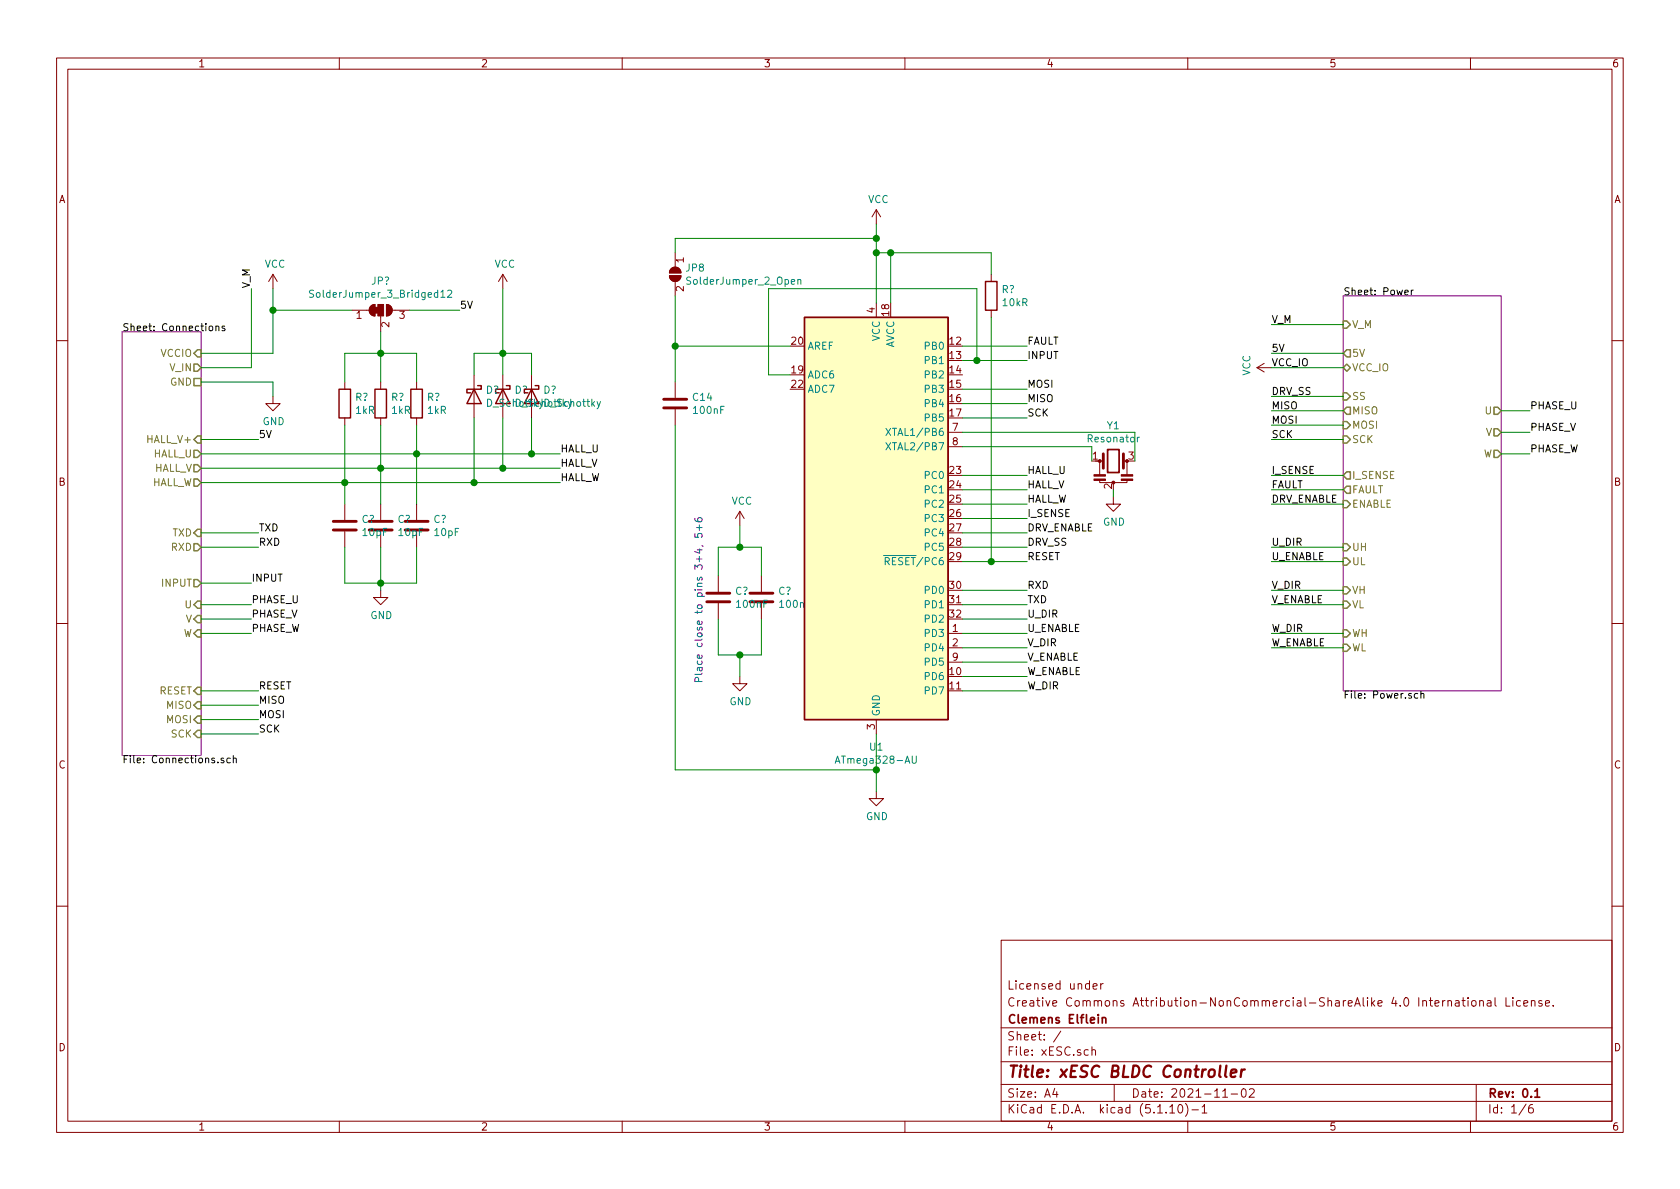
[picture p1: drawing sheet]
EESchema Schematic File Version 4
EELAYER 30 0
EELAYER END
$Descr A4 11693 8268
encoding utf-8
Sheet 1 6
Title "xESC BLDC Controller"
Date "2021-11-02"
Rev "0.1"
Comp "Clemens Elflein"
Comment1 "Creative Commons Attribution-NonCommercial-ShareAlike 4.0 International License."
Comment2 "Licensed under "
Comment3 ""
Comment4 ""
$EndDescr
$Sheet
S 850  2300 550  2950
U 618155AA
F0 "Connections" 50
F1 "Connections.sch" 50
F2 "V_IN" O R 1400 2550 50 
F3 "GND" U R 1400 2650 50 
F4 "HALL_V+" I R 1400 3050 50 
F5 "HALL_U" O R 1400 3150 50 
F6 "HALL_V" O R 1400 3250 50 
F7 "HALL_W" O R 1400 3350 50 
F8 "TXD" I R 1400 3700 50 
F9 "RXD" O R 1400 3800 50 
F10 "INPUT" O R 1400 4050 50 
F11 "U" I R 1400 4200 50 
F12 "V" I R 1400 4300 50 
F13 "W" I R 1400 4400 50 
F14 "VCCIO" I R 1400 2450 50 
F15 "RESET" I R 1400 4800 50 
F16 "MISO" I R 1400 4900 50 
F17 "MOSI" I R 1400 5000 50 
F18 "SCK" I R 1400 5100 50 
$EndSheet
$Comp
L power:GND #PWR0101
U 1 1
P 6100 5500
F 0 "#PWR0101" H 6100 5250 50  0001 C CNN
F 1 "GND" H 6105 5327 50  0000 C CNN
F 2 "" H 6100 5500 50  0001 C CNN
F 3 "" H 6100 5500 50  0001 C CNN
	1    6100 5500
	1    0    0    -1  
$EndComp
Wire Wire Line
	6100 5500 6100 5350
$Comp
L power:VCC #PWR0102
U 1 1
P 6100 1550
F 0 "#PWR0102" H 6100 1400 50  0001 C CNN
F 1 "VCC" H 6115 1723 50  0000 C CNN
F 2 "" H 6100 1550 50  0001 C CNN
F 3 "" H 6100 1550 50  0001 C CNN
	1    6100 1550
	1    0    0    -1  
$EndComp
Wire Wire Line
	6100 2100 6100 1750
Wire Wire Line
	6200 2100 6200 1750
Wire Wire Line
	6200 1750 6100 1750
Connection ~ 6100 1750
Wire Wire Line
	6100 1750 6100 1650
$Comp
L MCU_Microchip_ATmega:ATmega328-AU U1
U 1 1
P 6100 3600
F 0 "U1" H 6100 2011 50  0000 C CNN
F 1 "ATmega328-AU" H 6100 1920 50  0000 C CNN
F 2 "Package_QFP:TQFP-32_7x7mm_P0.8mm" H 6100 3600 50  0001 C CIN
F 3 "http://ww1.microchip.com/downloads/en/DeviceDoc/ATmega328_P%20AVR%20MCU%20with%20picoPower%20Technology%20Data%20Sheet%2040001984A.pdf" H 6100 3600 50  0001 C CNN
	1    6100 3600
	1    0    0    -1  
$EndComp
Wire Wire Line
	1400 2550 1750 2550
Wire Wire Line
	1750 2550 1750 2000
Wire Wire Line
	1400 2450 1900 2450
Wire Wire Line
	1900 2450 1900 2150
$Comp
L power:VCC #PWR0103
U 1 1
P 1900 2000
F 0 "#PWR0103" H 1900 1850 50  0001 C CNN
F 1 "VCC" H 1915 2173 50  0000 C CNN
F 2 "" H 1900 2000 50  0001 C CNN
F 3 "" H 1900 2000 50  0001 C CNN
	1    1900 2000
	1    0    0    -1  
$EndComp
Text Label 1750 2000 1    50   ~ 0
V_M
$Comp
L Device:C C?
U 1 1
P 4700 2800
AR Path="/6183112C/6181D81C" Ref="C?"  Part="1" 
AR Path="/6181D81C" Ref="C14"  Part="1" 
F 0 "C14" H 4815 2846 50  0000 L CNN
F 1 "100nF" H 4815 2755 50  0000 L CNN
F 2 "" H 4738 2650 50  0001 C CNN
F 3 "~" H 4700 2800 50  0001 C CNN
	1    4700 2800
	1    0    0    -1  
$EndComp
Wire Wire Line
	4700 2400 4700 2650
Wire Wire Line
	4700 2400 5500 2400
Wire Wire Line
	4700 2950 4700 5350
Wire Wire Line
	4700 5350 6100 5350
Connection ~ 6100 5350
Wire Wire Line
	6100 5350 6100 5100
Wire Wire Line
	4700 2400 4700 2050
Connection ~ 4700 2400
$Comp
L Jumper:SolderJumper_2_Open JP8
U 1 1
P 4700 1900
F 0 "JP8" V 4654 1968 50  0000 L CNN
F 1 "SolderJumper_2_Open" V 4745 1968 50  0000 L CNN
F 2 "Jumper:SolderJumper-2_P1.3mm_Open_Pad1.0x1.5mm" H 4700 1900 50  0001 C CNN
F 3 "~" H 4700 1900 50  0001 C CNN
	1    4700 1900
	0    1    1    0   
$EndComp
Wire Wire Line
	4700 1750 4700 1650
Wire Wire Line
	4700 1650 6100 1650
Connection ~ 6100 1650
Wire Wire Line
	6100 1650 6100 1550
$Comp
L Device:Resonator Y1
U 1 1
P 7750 3200
F 0 "Y1" H 7750 3448 50  0000 C CNN
F 1 "Resonator" H 7750 3357 50  0000 C CNN
F 2 "Crystal:Resonator_SMD_muRata_CSTxExxV-3Pin_3.0x1.1mm_HandSoldering" H 7725 3200 50  0001 C CNN
F 3 "~" H 7725 3200 50  0001 C CNN
	1    7750 3200
	1    0    0    -1  
$EndComp
Wire Wire Line
	6700 3100 7600 3100
Wire Wire Line
	7600 3100 7600 3200
Wire Wire Line
	6700 3000 7900 3000
Wire Wire Line
	7900 3000 7900 3200
Wire Wire Line
	7750 3400 7750 3450
$Comp
L power:GND #PWR0109
U 1 1
P 7750 3450
F 0 "#PWR0109" H 7750 3200 50  0001 C CNN
F 1 "GND" H 7755 3277 50  0000 C CNN
F 2 "" H 7750 3450 50  0001 C CNN
F 3 "" H 7750 3450 50  0001 C CNN
	1    7750 3450
	1    0    0    -1  
$EndComp
$Comp
L Device:C C?
U 1 1
P 5300 4150
AR Path="/6183112C/61829070" Ref="C?"  Part="1" 
AR Path="/61829070" Ref="C?"  Part="1" 
F 0 "C?" H 5415 4196 50  0000 L CNN
F 1 "100nF" H 5415 4105 50  0000 L CNN
F 2 "" H 5338 4000 50  0001 C CNN
F 3 "~" H 5300 4150 50  0001 C CNN
	1    5300 4150
	1    0    0    -1  
$EndComp
$Comp
L Device:C C?
U 1 1
P 5000 4150
AR Path="/6183112C/61829B27" Ref="C?"  Part="1" 
AR Path="/61829B27" Ref="C?"  Part="1" 
F 0 "C?" H 5115 4196 50  0000 L CNN
F 1 "100nF" H 5115 4105 50  0000 L CNN
F 2 "" H 5038 4000 50  0001 C CNN
F 3 "~" H 5000 4150 50  0001 C CNN
	1    5000 4150
	1    0    0    -1  
$EndComp
Wire Wire Line
	5000 4000 5000 3800
Wire Wire Line
	5000 3800 5150 3800
Wire Wire Line
	5300 3800 5300 4000
Wire Wire Line
	5000 4300 5000 4550
Wire Wire Line
	5300 4550 5300 4300
Wire Wire Line
	5150 4550 5150 4700
Wire Wire Line
	5000 4550 5150 4550
Connection ~ 5150 4550
Wire Wire Line
	5150 4550 5300 4550
Wire Wire Line
	5150 3800 5150 3650
Connection ~ 5150 3800
Wire Wire Line
	5150 3800 5300 3800
$Comp
L power:GND #PWR?
U 1 1
P 5150 4700
F 0 "#PWR?" H 5150 4450 50  0001 C CNN
F 1 "GND" H 5155 4527 50  0000 C CNN
F 2 "" H 5150 4700 50  0001 C CNN
F 3 "" H 5150 4700 50  0001 C CNN
	1    5150 4700
	1    0    0    -1  
$EndComp
$Comp
L power:VCC #PWR?
U 1 1
P 5150 3650
F 0 "#PWR?" H 5150 3500 50  0001 C CNN
F 1 "VCC" H 5165 3823 50  0000 C CNN
F 2 "" H 5150 3650 50  0001 C CNN
F 3 "" H 5150 3650 50  0001 C CNN
	1    5150 3650
	1    0    0    -1  
$EndComp
Text Notes 4900 4750 1    50   ~ 0
Place close to pins 3+4, 5+6
$Comp
L Device:R R?
U 1 1
P 6900 2050
F 0 "R?" H 6970 2096 50  0000 L CNN
F 1 "10kR" H 6970 2005 50  0000 L CNN
F 2 "Resistor_SMD:R_0805_2012Metric" V 6830 2050 50  0001 C CNN
F 3 "~" H 6900 2050 50  0001 C CNN
	1    6900 2050
	1    0    0    -1  
$EndComp
Wire Wire Line
	6200 1750 6900 1750
Wire Wire Line
	6900 1750 6900 1900
Connection ~ 6200 1750
Wire Wire Line
	6900 2200 6900 3900
Wire Wire Line
	6900 3900 6700 3900
Wire Wire Line
	6900 3900 7150 3900
Connection ~ 6900 3900
Text Label 7150 3900 0    50   ~ 0
RESET
Text Label 1800 4800 0    50   ~ 0
RESET
Wire Wire Line
	1800 4800 1400 4800
Wire Wire Line
	1400 4900 1800 4900
Wire Wire Line
	1400 5000 1800 5000
Wire Wire Line
	1400 5100 1800 5100
Wire Wire Line
	1400 3700 1800 3700
Wire Wire Line
	1400 3800 1800 3800
Text Label 1800 3700 0    50   ~ 0
TXD
Text Label 1800 3800 0    50   ~ 0
RXD
Wire Wire Line
	6700 4100 7150 4100
Wire Wire Line
	6700 4200 7150 4200
Wire Wire Line
	6700 4300 7150 4300
Wire Wire Line
	6700 4400 7150 4400
Wire Wire Line
	6700 4500 7150 4500
Wire Wire Line
	6700 4600 7150 4600
Wire Wire Line
	6700 4700 7150 4700
Wire Wire Line
	6700 4800 7150 4800
Text Label 7150 4100 0    50   ~ 0
RXD
Text Label 7150 4200 0    50   ~ 0
TXD
Text Label 7150 4300 0    50   ~ 0
U_DIR
Text Label 7150 4400 0    50   ~ 0
U_ENABLE
Text Label 7150 4500 0    50   ~ 0
V_DIR
Text Label 7150 4600 0    50   ~ 0
V_ENABLE
Text Label 7150 4700 0    50   ~ 0
W_ENABLE
Text Label 7150 4800 0    50   ~ 0
W_DIR
Wire Wire Line
	9350 3800 8850 3800
Wire Wire Line
	9350 3900 8850 3900
Wire Wire Line
	9350 4100 8850 4100
Wire Wire Line
	9350 4200 8850 4200
Wire Wire Line
	9350 4400 8850 4400
Wire Wire Line
	9350 4500 8850 4500
Text Label 8850 3800 0    50   ~ 0
U_DIR
Text Label 8850 3900 0    50   ~ 0
U_ENABLE
Text Label 8850 4100 0    50   ~ 0
V_DIR
Text Label 8850 4200 0    50   ~ 0
V_ENABLE
Text Label 8850 4500 0    50   ~ 0
W_ENABLE
Text Label 8850 4400 0    50   ~ 0
W_DIR
Wire Wire Line
	8850 2450 9350 2450
Wire Wire Line
	9350 2550 8850 2550
Text Label 8850 2550 0    50   ~ 0
VCC_IO
Text Label 8850 2450 0    50   ~ 0
5V
Wire Wire Line
	1400 3050 1800 3050
Text Label 1800 3050 0    50   ~ 0
5V
$Comp
L Device:C C?
U 1 1
P 2400 3650
AR Path="/6183112C/61860011" Ref="C?"  Part="1" 
AR Path="/61860011" Ref="C?"  Part="1" 
F 0 "C?" H 2515 3696 50  0000 L CNN
F 1 "10pF" H 2515 3605 50  0000 L CNN
F 2 "" H 2438 3500 50  0001 C CNN
F 3 "~" H 2400 3650 50  0001 C CNN
	1    2400 3650
	1    0    0    -1  
$EndComp
$Comp
L Device:C C?
U 1 1
P 2650 3650
AR Path="/6183112C/6186137B" Ref="C?"  Part="1" 
AR Path="/6186137B" Ref="C?"  Part="1" 
F 0 "C?" H 2765 3696 50  0000 L CNN
F 1 "10pF" H 2765 3605 50  0000 L CNN
F 2 "" H 2688 3500 50  0001 C CNN
F 3 "~" H 2650 3650 50  0001 C CNN
	1    2650 3650
	1    0    0    -1  
$EndComp
$Comp
L Device:C C?
U 1 1
P 2900 3650
AR Path="/6183112C/618625E4" Ref="C?"  Part="1" 
AR Path="/618625E4" Ref="C?"  Part="1" 
F 0 "C?" H 3015 3696 50  0000 L CNN
F 1 "10pF" H 3015 3605 50  0000 L CNN
F 2 "" H 2938 3500 50  0001 C CNN
F 3 "~" H 2900 3650 50  0001 C CNN
	1    2900 3650
	1    0    0    -1  
$EndComp
Wire Wire Line
	2400 3350 2400 3500
Wire Wire Line
	1400 3350 2400 3350
Wire Wire Line
	2650 3250 2650 3500
Wire Wire Line
	1400 3250 2650 3250
Wire Wire Line
	2900 3150 2900 3500
Wire Wire Line
	1400 3150 2900 3150
$Comp
L Device:R R?
U 1 1
P 2400 2800
F 0 "R?" H 2470 2846 50  0000 L CNN
F 1 "1kR" H 2470 2755 50  0000 L CNN
F 2 "Resistor_SMD:R_0805_2012Metric" V 2330 2800 50  0001 C CNN
F 3 "~" H 2400 2800 50  0001 C CNN
	1    2400 2800
	1    0    0    -1  
$EndComp
$Comp
L Device:R R?
U 1 1
P 2650 2800
F 0 "R?" H 2720 2846 50  0000 L CNN
F 1 "1kR" H 2720 2755 50  0000 L CNN
F 2 "Resistor_SMD:R_0805_2012Metric" V 2580 2800 50  0001 C CNN
F 3 "~" H 2650 2800 50  0001 C CNN
	1    2650 2800
	1    0    0    -1  
$EndComp
$Comp
L Device:R R?
U 1 1
P 2900 2800
F 0 "R?" H 2970 2846 50  0000 L CNN
F 1 "1kR" H 2970 2755 50  0000 L CNN
F 2 "Resistor_SMD:R_0805_2012Metric" V 2830 2800 50  0001 C CNN
F 3 "~" H 2900 2800 50  0001 C CNN
	1    2900 2800
	1    0    0    -1  
$EndComp
Wire Wire Line
	2400 2950 2400 3350
Connection ~ 2400 3350
Wire Wire Line
	2650 2950 2650 3250
Connection ~ 2650 3250
Wire Wire Line
	2900 2950 2900 3150
Connection ~ 2900 3150
Wire Wire Line
	2400 3800 2400 4050
Wire Wire Line
	2400 4050 2650 4050
Wire Wire Line
	2900 4050 2900 3800
Wire Wire Line
	2650 3800 2650 4050
Connection ~ 2650 4050
Wire Wire Line
	2650 4050 2900 4050
$Comp
L power:GND #PWR?
U 1 1
P 2650 4100
F 0 "#PWR?" H 2650 3850 50  0001 C CNN
F 1 "GND" H 2655 3927 50  0000 C CNN
F 2 "" H 2650 4100 50  0001 C CNN
F 3 "" H 2650 4100 50  0001 C CNN
	1    2650 4100
	1    0    0    -1  
$EndComp
Wire Wire Line
	2650 4100 2650 4050
Wire Wire Line
	2400 2650 2400 2450
Wire Wire Line
	2400 2450 2650 2450
Wire Wire Line
	2900 2450 2900 2650
Wire Wire Line
	2650 2650 2650 2450
Connection ~ 2650 2450
Wire Wire Line
	2650 2450 2900 2450
$Comp
L Jumper:SolderJumper_3_Bridged12 JP?
U 1 1
P 2650 2150
F 0 "JP?" H 2650 2355 50  0000 C CNN
F 1 "SolderJumper_3_Bridged12" H 2650 2264 50  0000 C CNN
F 2 "Jumper:SolderJumper-3_P1.3mm_Bridged12_Pad1.0x1.5mm_NumberLabels" H 2650 2150 50  0001 C CNN
F 3 "~" H 2650 2150 50  0001 C CNN
	1    2650 2150
	1    0    0    -1  
$EndComp
Wire Wire Line
	2650 2450 2650 2300
Wire Wire Line
	1900 2150 2450 2150
Connection ~ 1900 2150
Wire Wire Line
	1900 2150 1900 2000
Wire Wire Line
	2850 2150 3200 2150
Text Label 3200 2150 0    50   ~ 0
5V
Wire Wire Line
	2900 3150 3700 3150
Wire Wire Line
	2650 3250 3500 3250
Wire Wire Line
	2400 3350 3300 3350
$Comp
L Device:D_Schottky D?
U 1 1
P 3300 2750
F 0 "D?" V 3254 2830 50  0000 L CNN
F 1 "D_Schottky" V 3345 2830 50  0000 L CNN
F 2 "Diode_SMD:D_0805_2012Metric_Pad1.15x1.40mm_HandSolder" H 3300 2750 50  0001 C CNN
F 3 "~" H 3300 2750 50  0001 C CNN
	1    3300 2750
	0    1    1    0   
$EndComp
$Comp
L Device:D_Schottky D?
U 1 1
P 3500 2750
F 0 "D?" V 3454 2830 50  0000 L CNN
F 1 "D_Schottky" V 3545 2830 50  0000 L CNN
F 2 "Diode_SMD:D_0805_2012Metric_Pad1.15x1.40mm_HandSolder" H 3500 2750 50  0001 C CNN
F 3 "~" H 3500 2750 50  0001 C CNN
	1    3500 2750
	0    1    1    0   
$EndComp
$Comp
L Device:D_Schottky D?
U 1 1
P 3700 2750
F 0 "D?" V 3654 2830 50  0000 L CNN
F 1 "D_Schottky" V 3745 2830 50  0000 L CNN
F 2 "Diode_SMD:D_0805_2012Metric_Pad1.15x1.40mm_HandSolder" H 3700 2750 50  0001 C CNN
F 3 "~" H 3700 2750 50  0001 C CNN
	1    3700 2750
	0    1    1    0   
$EndComp
Wire Wire Line
	3300 3350 3300 2900
Connection ~ 3300 3350
Wire Wire Line
	3300 3350 3900 3350
Wire Wire Line
	3500 3250 3500 2900
Connection ~ 3500 3250
Wire Wire Line
	3500 3250 3900 3250
Wire Wire Line
	3700 3150 3700 2900
Connection ~ 3700 3150
Wire Wire Line
	3700 3150 3900 3150
$Comp
L power:VCC #PWR?
U 1 1
P 3500 2000
F 0 "#PWR?" H 3500 1850 50  0001 C CNN
F 1 "VCC" H 3515 2173 50  0000 C CNN
F 2 "" H 3500 2000 50  0001 C CNN
F 3 "" H 3500 2000 50  0001 C CNN
	1    3500 2000
	1    0    0    -1  
$EndComp
Wire Wire Line
	3300 2600 3300 2450
Wire Wire Line
	3300 2450 3500 2450
Wire Wire Line
	3500 2450 3500 2000
Wire Wire Line
	3500 2600 3500 2450
Connection ~ 3500 2450
Wire Wire Line
	3700 2600 3700 2450
Wire Wire Line
	3700 2450 3500 2450
$Comp
L power:VCC #PWR?
U 1 1
P 8850 2550
F 0 "#PWR?" H 8850 2400 50  0001 C CNN
F 1 "VCC" H 8865 2723 50  0000 C CNN
F 2 "" H 8850 2550 50  0001 C CNN
F 3 "" H 8850 2550 50  0001 C CNN
	1    8850 2550
	0    -1   -1   0   
$EndComp
Wire Wire Line
	6700 3300 7150 3300
Wire Wire Line
	6700 3400 7150 3400
Wire Wire Line
	6700 3500 7150 3500
Text Label 7150 3300 0    50   ~ 0
HALL_U
Text Label 7150 3400 0    50   ~ 0
HALL_V
Text Label 7150 3500 0    50   ~ 0
HALL_W
Text Label 3900 3150 0    50   ~ 0
HALL_U
Text Label 3900 3250 0    50   ~ 0
HALL_V
Text Label 3900 3350 0    50   ~ 0
HALL_W
Wire Wire Line
	10450 2850 10650 2850
Wire Wire Line
	10450 3000 10650 3000
Wire Wire Line
	10450 3150 10650 3150
Text Label 10650 2850 0    50   ~ 0
PHASE_U
Text Label 10650 3000 0    50   ~ 0
PHASE_V
Text Label 10650 3150 0    50   ~ 0
PHASE_W
Text Label 1750 4200 0    50   ~ 0
PHASE_U
Text Label 1750 4300 0    50   ~ 0
PHASE_V
Text Label 1750 4400 0    50   ~ 0
PHASE_W
Wire Wire Line
	1400 4200 1750 4200
Wire Wire Line
	1400 4300 1750 4300
Wire Wire Line
	1400 4400 1750 4400
Wire Wire Line
	1400 2650 1900 2650
Wire Wire Line
	1900 2650 1900 2750
$Comp
L power:GND #PWR?
U 1 1
P 1900 2750
F 0 "#PWR?" H 1900 2500 50  0001 C CNN
F 1 "GND" H 1905 2577 50  0000 C CNN
F 2 "" H 1900 2750 50  0001 C CNN
F 3 "" H 1900 2750 50  0001 C CNN
	1    1900 2750
	1    0    0    -1  
$EndComp
Wire Wire Line
	6700 2800 7150 2800
Wire Wire Line
	6700 2700 7150 2700
Wire Wire Line
	9350 2850 8850 2850
Wire Wire Line
	9350 2750 8850 2750
Text Label 7150 2800 0    50   ~ 0
MISO
Text Label 8850 2850 0    50   ~ 0
MISO
Text Label 1800 4900 0    50   ~ 0
MISO
Wire Wire Line
	6700 2500 6800 2500
Text Label 7150 2500 0    50   ~ 0
INPUT
Wire Wire Line
	1400 4050 1750 4050
Wire Wire Line
	6800 2500 6800 2000
Wire Wire Line
	6800 2000 5350 2000
Wire Wire Line
	5350 2000 5350 2600
Wire Wire Line
	5350 2600 5500 2600
Connection ~ 6800 2500
Wire Wire Line
	6800 2500 7150 2500
Text Label 1750 4050 0    50   ~ 0
INPUT
Wire Wire Line
	9350 2250 8850 2250
Text Label 8850 2250 0    50   ~ 0
V_M
Wire Wire Line
	6700 3600 7150 3600
Wire Wire Line
	6700 2400 7150 2400
Text Label 7150 2400 0    50   ~ 0
FAULT
Text Label 8850 3400 0    50   ~ 0
FAULT
Text Label 8850 3500 0    50   ~ 0
DRV_ENABLE
Text Label 8850 3300 0    50   ~ 0
I_SENSE
Text Label 7150 3600 0    50   ~ 0
I_SENSE
Wire Wire Line
	9350 3300 8850 3300
Wire Wire Line
	8850 3400 9350 3400
Wire Wire Line
	9350 3500 8850 3500
Wire Wire Line
	6700 3700 7150 3700
Text Label 7150 3700 0    50   ~ 0
DRV_ENABLE
Text Label 8850 2750 0    50   ~ 0
DRV_SS
Text Label 7150 3800 0    50   ~ 0
DRV_SS
Wire Wire Line
	7150 3800 6700 3800
Text Label 7150 2900 0    50   ~ 0
SCK
Wire Wire Line
	6700 2900 7150 2900
Text Label 7150 2700 0    50   ~ 0
MOSI
Text Label 8850 3050 0    50   ~ 0
SCK
Text Label 1800 5100 0    50   ~ 0
SCK
Text Label 1800 5000 0    50   ~ 0
MOSI
Wire Wire Line
	9350 2950 8850 2950
Wire Wire Line
	8850 3050 9350 3050
$Sheet
S 9350 2050 1100 2750
U 6183112C
F0 "Power" 50
F1 "Power.sch" 50
F2 "V_M" I L 9350 2250 50 
F3 "VCC_IO" B L 9350 2550 50 
F4 "SS" I L 9350 2750 50 
F5 "SCK" I L 9350 3050 50 
F6 "ENABLE" I L 9350 3500 50 
F7 "FAULT" O L 9350 3400 50 
F8 "MOSI" I L 9350 2950 50 
F9 "MISO" O L 9350 2850 50 
F10 "I_SENSE" O L 9350 3300 50 
F11 "UH" I L 9350 3800 50 
F12 "UL" I L 9350 3900 50 
F13 "VH" I L 9350 4100 50 
F14 "VL" I L 9350 4200 50 
F15 "WH" I L 9350 4400 50 
F16 "WL" I L 9350 4500 50 
F17 "5V" O L 9350 2450 50 
F18 "U" O R 10450 2850 50 
F19 "V" O R 10450 3000 50 
F20 "W" O R 10450 3150 50 
$EndSheet
Text Label 8850 2950 0    50   ~ 0
MOSI
$EndSCHEMATC
